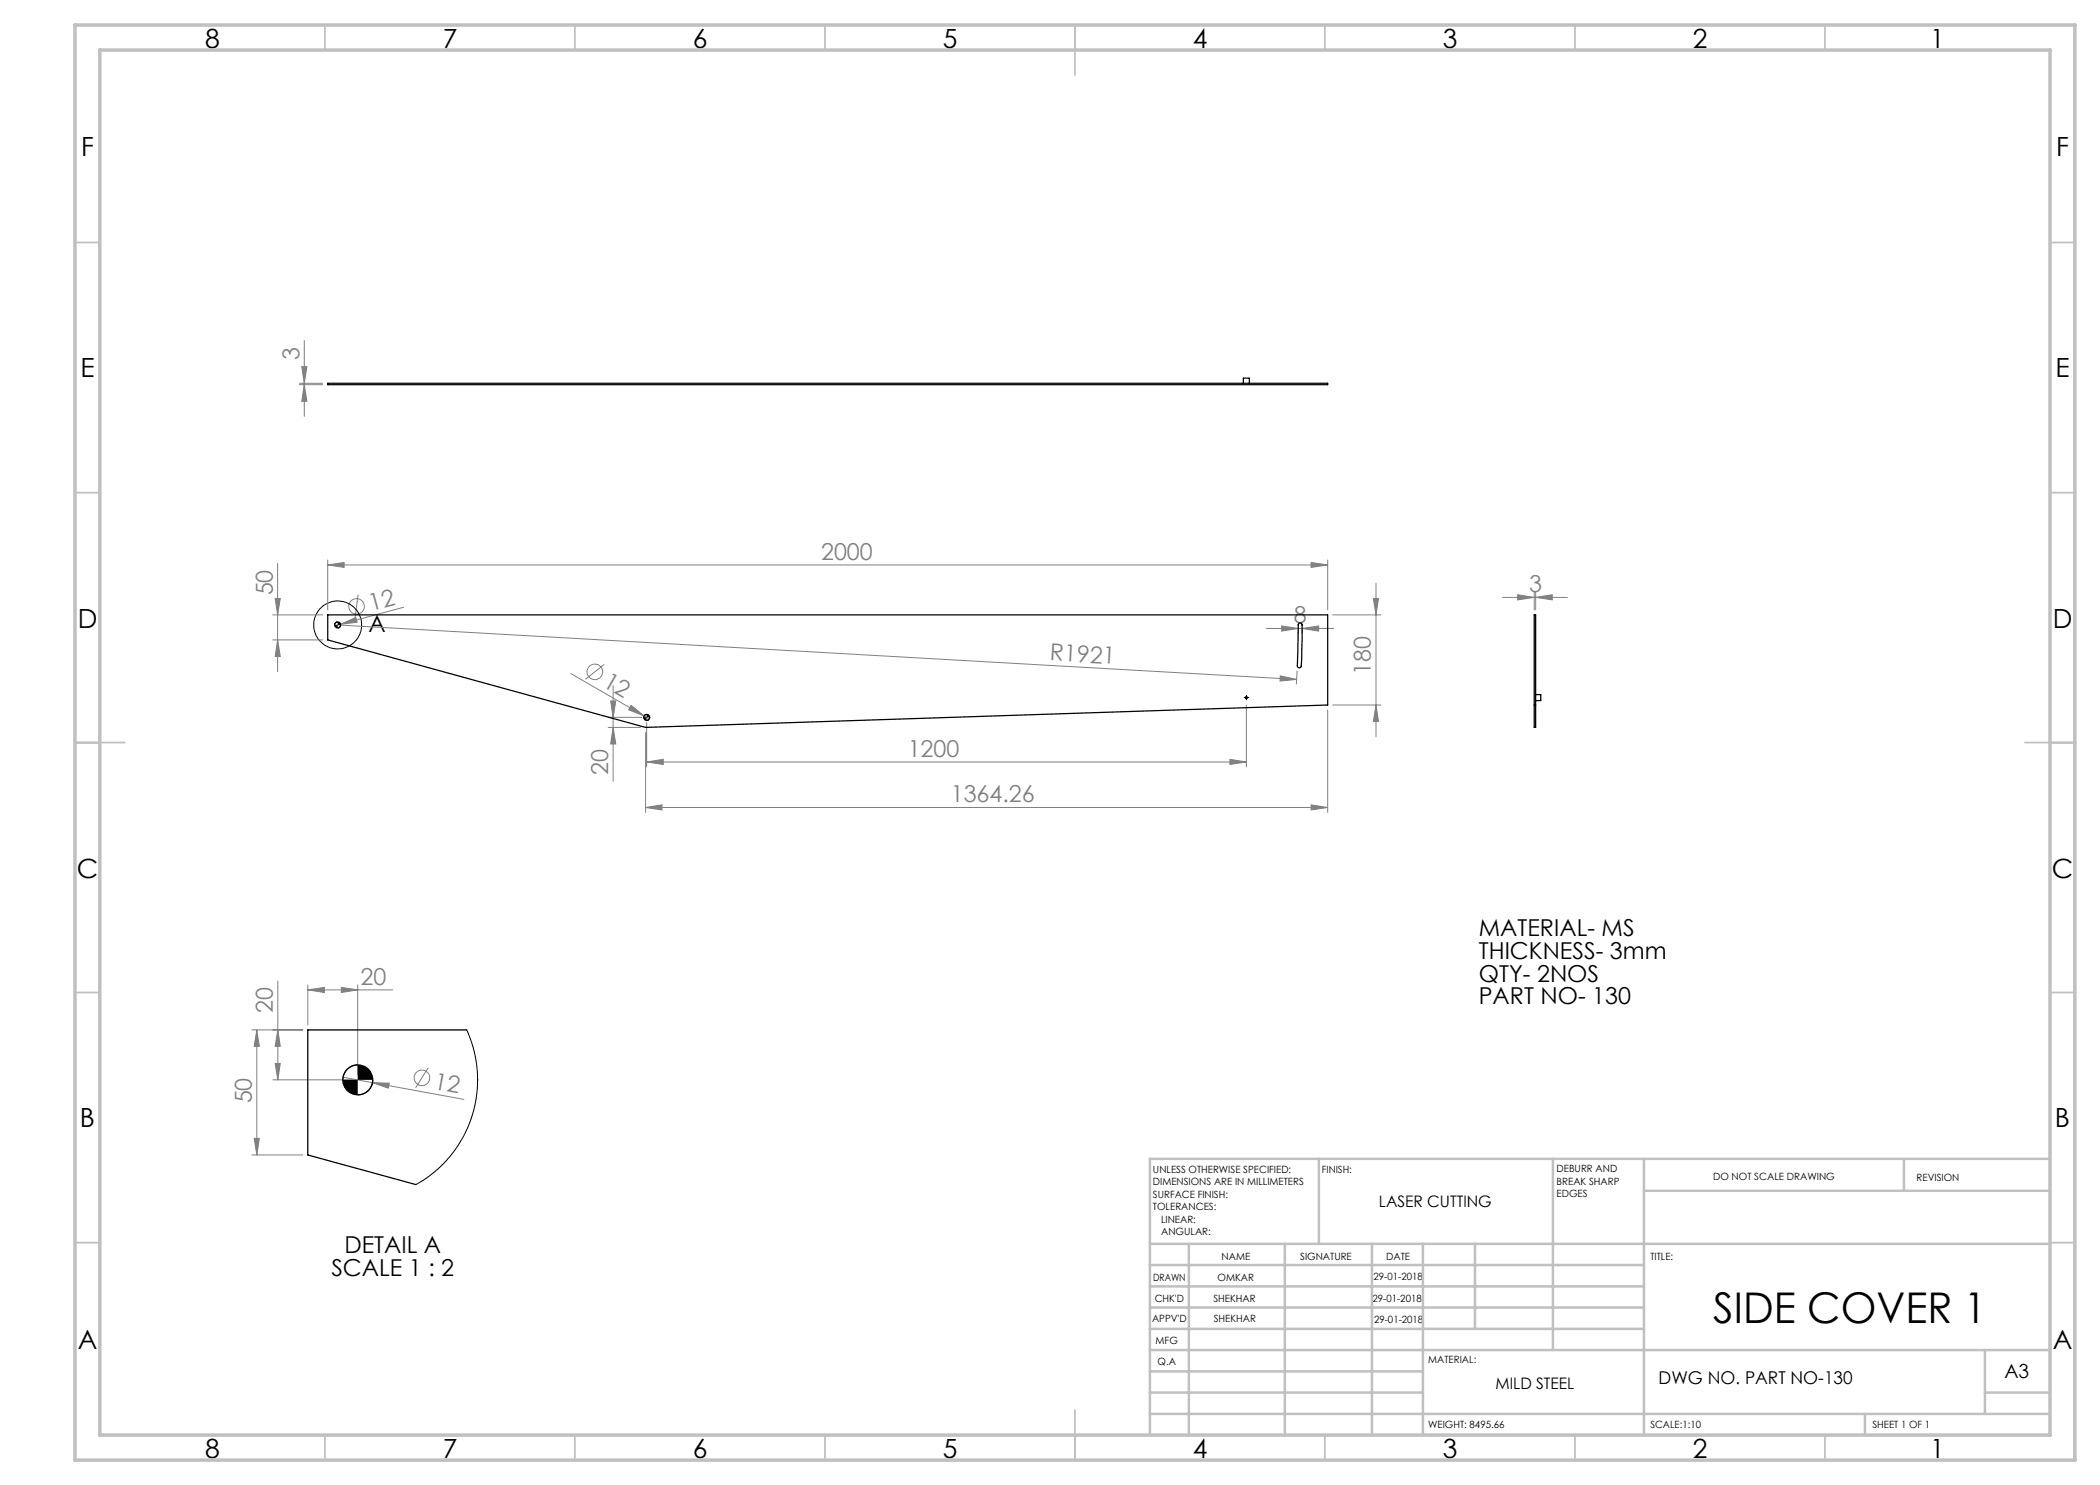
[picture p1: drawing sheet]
<svg xmlns="http://www.w3.org/2000/svg" width="420mm" height="297mm" viewBox="0 0 420 297" stroke-linecap="round" stroke-linejoin="round" font-family="sans-serif">
<g fill="none" stroke="#808080" stroke-width=".2">
<path d="M59.9 76.9h4.6M59.9 76.7h4.6M60.4 73.3h1l-.5 3.4zM60.9 76.9l.5 3.4h-1zM60.9 68.1v15.2M55 119.7h1.1l-.6 3.3zM55.5 112.6v21.7M65.5 113l3.3-.5v1zM65.5 112v10M65.5 113h200M71.6 118.9l-.6 4.7M262.2 112.5l3.3 .5-3.3 .5z"/>
<path d="M265.5 112v10M274.7 119.7h1l-.5 3.3zM275.2 116.6v30.8M300.5 119.5h13M303.5 119l3.3 .5-3.3 .5zM306.8 118.5v3.5M307.1 119.5l3.3-.5v1zM307.1 118.5v3.5M54.5 128h10M54.5 123h10M55.5 128l.6 3.3h-1.1zM67.5 125l191.8 10.9"/>
<path d="M68.1 124.8l3.1-1.3 .2 1zM68.1 124.8l-1.1 .4M80.7 121.5l-12.6 3.3M114.2 134.7l14.6 8.5M120.9 132.9l-3.8 3M122.6 137.1v19.2M253.3 125.7h13.5M256 135.2l3.3 .7-3.3 .3zM256.3 125.2l3.3 .5-3.3 .5zM259.4 134.2l-.1 2.7M259.6 126v.7M260.4 125.7l3.3-.5v1z"/>
<path d="M260.4 126v.7M266.5 123h9.7M121.6 143.5h6.7M121.6 145.5h6.5M122.1 140.2h1.1l-.6 3.3zM122.6 145.5l.6 3.3h-1.1zM126.2 141.1l2.6 2.1-3.1-1.2zM128.8 143.2l1.1 .6M129.1 146.5v16M129.3 152.4l3.3-.5v1zM129.3 144.5v8.9M129.3 152.4h120"/>
<path d="M246 151.9l3.3 .5-3.3 .5zM249.3 141v12.4M265.5 142v20.5M266.5 141h9.7M275.2 141l.5 3.3h-1zM129.1 161.5l3.3-.5v1zM129.1 161.5h136.4M262.2 161l3.3 .5-3.3 .5zM55.6 196.2v19.8M61.6 198l3.3-.5v1zM61.6 197v8M61.6 198h16.9"/>
<path d="M68.3 197.5l3.2 .5-3.2 .5zM71.5 197v18M50.4 206h10.2M51.4 206l.5 3.3h-1.1zM51.4 206v25M54.6 216h16M55 212.7h1.1l-.5 3.3zM55.6 206l.5 3.3h-1.1zM68.6 215.4l5.9 1.1M74.5 216.5l3.4 .1-.3 1zM74.5 216.5l18.3 3.4M85.7 213.5l-2.6 4.1"/>
<path d="M50.4 231h10.2M50.8 227.7h1.1l-.5 3.3z"/>
<circle cx="71.3" cy="121.3" r="1.56"/>
<circle cx="118.9" cy="134.4" r="1.56"/>
<circle cx="84.4" cy="215.6" r="1.56"/>
</g>
<g fill="none" stroke="#000" stroke-width=".2">
<path d="M67.5 124.4a.6 .6 0 0 0-.6 .6M68.1 125a.6 .6 0 0 1-.6 .6M249 139.5h.5M249.3 139.3v.5M129.3 142.9a.6 .6 0 0 0-.6 .6M130 143.5a.6 .6 0 0 1-.7 .6M71.5 213a3.1 3.1 0 0 0-3 3M74.5 216a2.95 2.95 0 0 1-3 3"/>
<circle cx="67.5" cy="125" r="4.8"/>
</g>
<path d="M249 139.5h-.2M249.3 139.3v-.3M249.3 139.8v.2M249.5 139.5h.3" fill="none" stroke="#000" stroke-width=".2" stroke-dasharray="15.2 1.3 1.3 1.3"/>
<g fill="none" stroke="#c0c0c0" stroke-width=".35">
<path d="M65 5v5M115 5v5M165 5v5M215 5v10M265 5v5M315 5v5M365 5v5M15 48.5h5M410 48.5h5M15 98.5h5M410 98.5h5M15 148.5h10"/>
<path d="M405 148.5h10M15 198.5h5M410 198.5h5M15 248.5h5M410 248.5h5M65 287v5M115 287v5M165 287v5M215 282v10M265 287v5M315 287v5M365 287v5"/>
</g>
<g fill="none" stroke="#c0c0c0" stroke-width=".5">
<path d="M263.8 231.8v17M310.6 231.8v38.2M328.8 231.8v55.2M328.8 238.2h81.2M380.8 231.8v6.4M410 231.8h-180v55.2M230 248.8h180M230 257.3h98.8M230 253h98.8M237.8 248.8v38.2M257 248.8v38.2M274.4 248.8v38.2"/>
<path d="M284.6 248.8v38.2M295 248.8v17M230 265.8h98.8M230 261.5h98.8M230 278.5h54.6M230 274.3h54.6M230 270h180M397 278.5h13M397 270v12.8M230 282.8h180M373 282.8v4.2"/>
</g>
<path d="M15 5h400v287h-400zM20 10h390v277h-390z" fill="none" stroke="#c0c0c0" stroke-width=".7"/>
<path d="M66.9 125a.6 .6 0 0 0 .6 .6v-.6zM67.5 124.4v.6h.6a.6 .6 0 0 0-.6-.6zM128.7 143.5a.6 .6 0 0 0 .6 .6v-.6zM129.3 142.9v.6h.7a.6 .6 0 0 0-.7-.6zM68.5 216a3 3 0 0 0 3 3v-3zM71.5 213v3h3a3 3 0 0 0-3-3z" fill="#000"/>
<g fill="#808080">
<path d="M126.2 141.1l2.6 2.1-3.1-1.2z"/>
<path d="M68.1 124.8l3.1-1.3 .2 1z"/>
<path d="M74.5 216.5l3.4 .1-.3 1z"/>
<path d="M256 135.2l3.3 .7-3.3 .3z"/>
<path d="M68.3 197.5l3.2 .5-3.2 .5zM61.6 198l3.3-.5v1z"/>
<path d="M129.1 161.5l3.3-.5v1zM262.2 161l3.3 .5-3.3 .5zM256.3 125.2l3.3 .5-3.3 .5zM260.4 125.7l3.3-.5v1zM129.3 152.4l3.3-.5v1zM246 151.9l3.3 .5-3.3 .5zM303.5 119l3.3 .5-3.3 .5zM307.1 119.5l3.3-.5v1z"/>
<path d="M55.5 128l.6 3.3h-1.1zM55 119.7h1.1l-.6 3.3zM60.9 76.9l.5 3.4h-1zM60.4 73.3h1l-.5 3.4zM55 212.7h1.1l-.5 3.3zM55.6 206l.5 3.3h-1.1zM50.8 227.7h1.1l-.5 3.3zM51.4 206l.5 3.3h-1.1z"/>
<path d="M274.7 119.7h1l-.5 3.3zM275.2 141l.5 3.3h-1zM122.1 140.2h1.1l-.6 3.3zM122.6 145.5l.6 3.3h-1.1z"/>
<path d="M65.5 113l3.3-.5v1zM262.2 112.5l3.3 .5-3.3 .5z"/>
</g>
<g fill="none" stroke="#000" stroke-width=".25">
<path d="M65.5 76.7h200v.2h-200zM248.7 76.7v-1.1h1.2v1.1M65.5 123h200v18l-136.4 4.5-63.6-17.5zM259.8 124.7l.4-.1 .2 .3-.2 8.3a.39 .39 0 0 1-.4 .4 .39 .39 0 0 1-.3-.4l.1-8.3zM306.8 123h.3v22.5h-.3zM307.1 138.9h1.1v1.2h-1.1M306.8 141h.3M93.3 206h-31.7v25l21.6 5.9"/>
<circle cx="67.5" cy="125" r=".6"/>
<circle cx="249.3" cy="139.5" r=".2"/>
<circle cx="129.3" cy="143.5" r=".6"/>
<circle cx="71.6" cy="216" r="2.99"/>
</g>
<path d="M93.3 206l1 2.5 .6 2 .6 4.2v2.6l-.3 2.4-.8 3.7-1.5 3.6-1.4 2.3-1.5 2-1.4 1.6-2.2 1.9-3.2 2.1" fill="none" stroke="#000" stroke-width=".2"/>
<text font-size="8.5" x="342.6" y="264.5">SIDE COVER 1</text>
<g font-size="5.3">
<text x="41" y="9.5">8</text>
<text x="88.5" y="9.5">7</text>
<text x="138.5" y="9.5">6</text>
<text x="188.5" y="9.5">5</text>
<text x="238.5" y="9.5">4</text>
<text x="288.5" y="9.5">3</text>
<text x="338.5" y="9.5">2</text>
<text x="386" y="9.5">1</text>
<text x="16.2" y="31.3">F</text>
<text x="411.2" y="31.3">F</text>
<text x="16.1" y="75.5">E</text>
<text x="411.1" y="75.5">E</text>
<text x="15.5" y="125.5">D</text>
<text x="410.5" y="125.5">D</text>
<text x="15.4" y="175.5">C</text>
<text x="410.4" y="175.5">C</text>
<text x="16" y="225.5">B</text>
<text x="411" y="225.5">B</text>
<text x="15.5" y="269.8">A</text>
<text x="410.5" y="269.8">A</text>
<text x="41" y="291.5">8</text>
<text x="88.5" y="291.5">7</text>
<text x="138.5" y="291.5">6</text>
<text x="188.5" y="291.5">5</text>
<text x="238.5" y="291.5">4</text>
<text x="288.5" y="291.5">3</text>
<text x="338.5" y="291.5">2</text>
<text x="386" y="291.5">1</text>
</g>
<g font-size="4.7" fill="#808080">
<text x="59.9" y="72" transform="rotate(-90 59.9 72)">3</text>
<text x="164.2" y="112">2000</text>
<text x="54.5" y="119.1" transform="rotate(-90 54.5 119.1)">50</text>
<text x="305.8" y="118.4">3</text>
<text x="74.3" y="122.3" transform="rotate(-15 74.3 122.3)">12</text>
<text x="258.7" y="124.7">8</text>
<text x="120.4" y="137.1" transform="rotate(30 120.4 137.1)">12</text>
<text x="209.9" y="132" transform="rotate(3 209.9 132)">R1921</text>
<text x="274.2" y="135" transform="rotate(-90 274.2 135)">180</text>
<text x="121.6" y="155" transform="rotate(-90 121.6 155)">20</text>
<text x="181.5" y="151.4">1200</text>
<text x="190.2" y="160.5">1364.26</text>
<text x="72.1" y="197">20</text>
<text x="54.6" y="202.7" transform="rotate(-90 54.6 202.7)">20</text>
<text x="50.4" y="220.7" transform="rotate(-90 50.4 220.7)">50</text>
<text x="86.6" y="217.7" transform="rotate(10 86.6 217.7)">12</text>
</g>
<g font-size="4.7">
<text x="73.7" y="126.3">A</text>
<text x="295.8" y="187.3">MATERIAL- MS</text>
<text x="295.8" y="191.8">THICKNESS- 3mm</text>
<text x="295.8" y="196.3">QTY- 2NOS</text>
<text x="295.8" y="200.9">PART NO- 130</text>
<text x="68.9" y="250.6">DETAIL A</text>
<text x="66.3" y="255.1">SCALE 1 : 2</text>
</g>
<text font-size="3.9" x="400.9" y="275.5">A3</text>
<text font-size="3.5" x="331.7" y="276.7">DWG NO. PART NO-130</text>
<g font-size="3.2">
<text x="275.8" y="241.4">LASER CUTTING</text>
<text x="299.1" y="277.9">MILD STEEL</text>
</g>
<g font-size="2">
<text x="230.6" y="234.6">UNLESS OTHERWISE SPECIFIED:</text>
<text x="230.6" y="237.1">DIMENSIONS ARE IN MILLIMETERS</text>
<text x="230.6" y="239.6">SURFACE FINISH:</text>
<text x="264.4" y="234.6">FINISH:</text>
<text x="311.3" y="234.5">DEBURR AND</text>
<text x="311.3" y="237">BREAK SHARP</text>
<text x="311.3" y="239.5">EDGES</text>
<text x="342.6" y="236">DO NOT SCALE DRAWING</text>
<text x="383.3" y="236.2">REVISION</text>
<text x="230.6" y="242.1">TOLERANCES:</text>
<text x="232.2" y="244.6">LINEAR:</text>
<text x="232.2" y="247.1">ANGULAR:</text>
<text x="244.3" y="252">NAME</text>
<text x="260" y="251.9">SIGNATURE</text>
<text x="277.2" y="251.9">DATE</text>
<text x="330.1" y="251.9">TITLE:</text>
<text x="230.6" y="256.1">DRAWN</text>
<text x="243.5" y="256.1">OMKAR</text>
<text x="274.7" y="255.9">29-01-2018</text>
<text x="230.9" y="260.3">CHK'D</text>
<text x="242.7" y="260.3">SHEKHAR</text>
<text x="274.5" y="260.3">29-01-2018</text>
<text x="230.4" y="264.4">APPV'D</text>
<text x="231.1" y="268.8">MFG</text>
<text x="242.8" y="264.4">SHEKHAR</text>
<text x="274.8" y="264.6">29-01-2018</text>
<text x="231.5" y="273">Q.A</text>
<text x="285.6" y="272.5">MATERIAL:</text>
<text x="285.6" y="285.5">WEIGHT: 8495.66</text>
<text x="330.1" y="285.6">SCALE:1:10</text>
<text x="374.5" y="285.6">SHEET 1 OF 1</text>
</g>
</svg>
